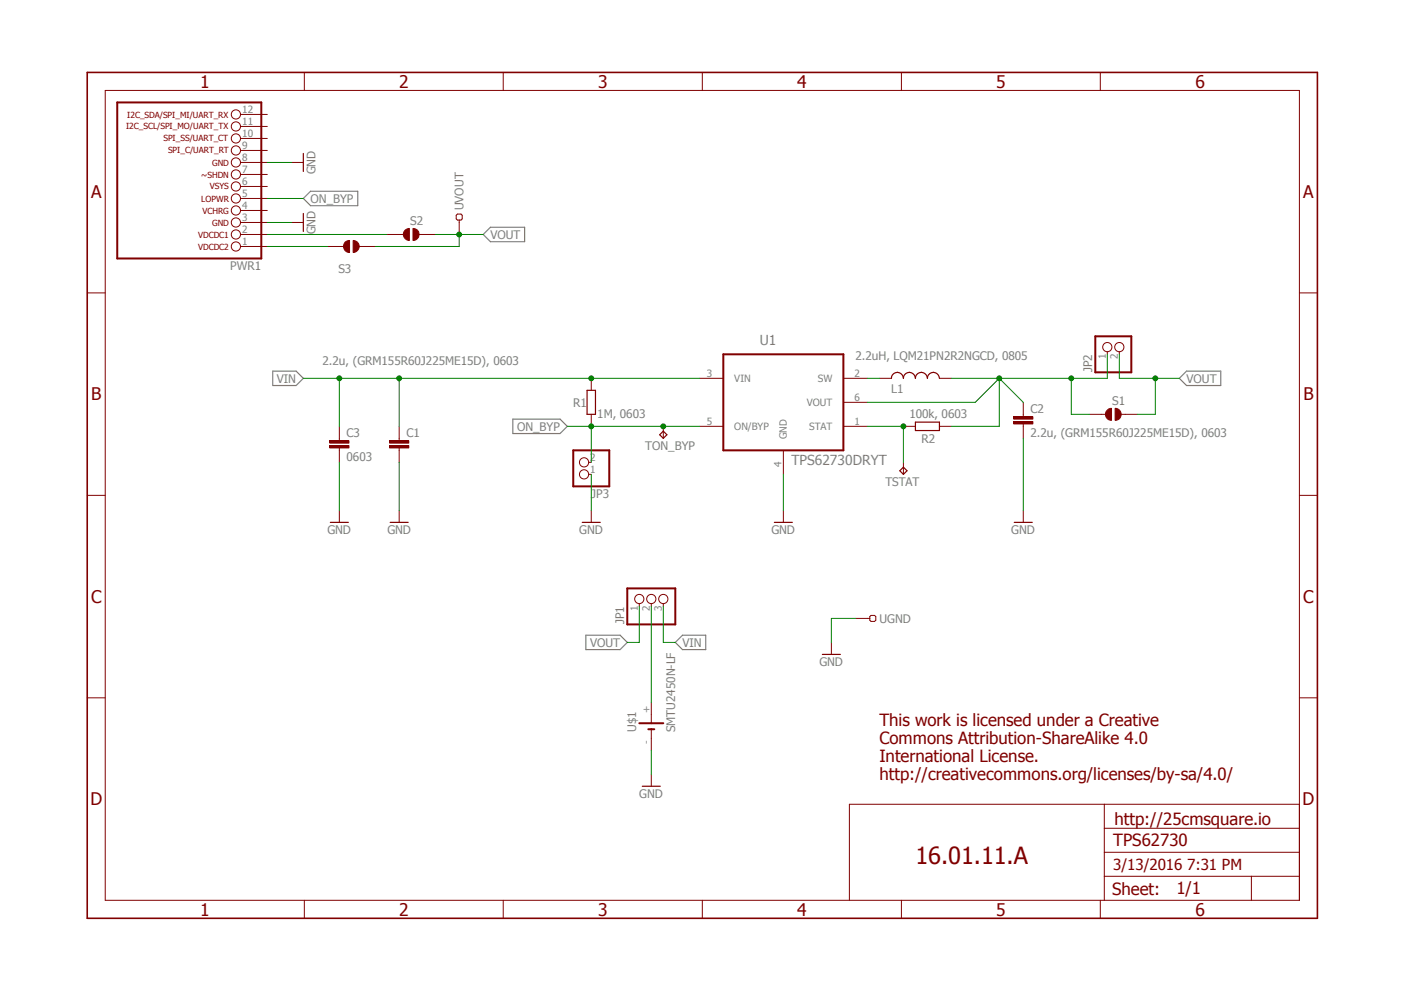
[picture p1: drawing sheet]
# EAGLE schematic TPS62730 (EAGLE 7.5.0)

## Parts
C1  2.2u, (GRM155R60J225ME15D), 0603  C-EUC0603K  [C0603K]
C2  2.2u, (GRM155R60J225ME15D), 0603  C-EUC0603K  [C0603K]
C3  0603  C-EUC0603K  [C0603K]
JP1  PINHD-1X3  [1X03]
JP2  PINHD-1X2  [1X02]
JP3  PINHD-1X2  [1X02]
L1  2.2uH, LQM21PN2R2NGCD, 0805  L0805(2012)  [L0805]
PWR1  LIWE_12_PIN_PWR  [LIWE_12_PIN]
R1  1M, 0603  R-EU_R0603  [R0603]
R2  100k, 0603  R-EU_R0603  [R0603]
S1  SOLDERJUMPERNC2  [SJ_2S-NOTRACE]
S2  SOLDERJUMPERNC2  [SJ_2S-NOTRACE]
S3  SOLDERJUMPERNC2  [SJ_2S-NOTRACE]
TON_BYP  TPTP14R  [TP14R]
TSTAT  TPTP14R  [TP14R]
U1  TPS62730DRYT  [SON50P100X145X60-6N]
U$1  SMTU2450N-LF  [SMTU2450N-LF]
UGND  TEST-22-MULTICOMP  [TEST_1MM]
UVOUT  TEST-22-MULTICOMP  [TEST_1MM]

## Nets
GND: C1.2 C2.2 C3.2 JP3.1 PWR1.3 PWR1.8 U1.4(GND) U$1.- UGND.1
N$1: JP1.2 U$1.+
N$4: PWR1.2 S2.1
N$5: R2.2 TSTAT.TP U1.1(STAT)
N$6: PWR1.1 S3.1
ON_BYP: JP3.2 PWR1.5 R1.1 TON_BYP.TP U1.5(ON/BYP)
SW: L1.1 U1.2(SW)
VIN: C1.1 C3.1 JP1.3 R1.2 U1.3(VIN)
VL1: C2.1 JP2.1 L1.2 R2.1 S1.1 U1.6(VOUT)
VOUT: JP1.1 JP2.2 S1.2 S2.2 S3.2 UVOUT.1
Unconnected: PWR1.4 PWR1.6 PWR1.7 PWR1.9 PWR1.10 PWR1.11 PWR1.12

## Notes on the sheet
- This work is licensed under a Creative
  Commons Attribution-ShareAlike 4.0
  International License.
  http://creativecommons.org/licenses/by-sa/4.0/
- http://25cmsquare.io
- 16.01.11.A

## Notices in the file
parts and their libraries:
SparkFun-Passives: Licensing: Creative Commons ShareAlike 4.0 International - https://creativecommons.org/licenses/by-sa/4.0
